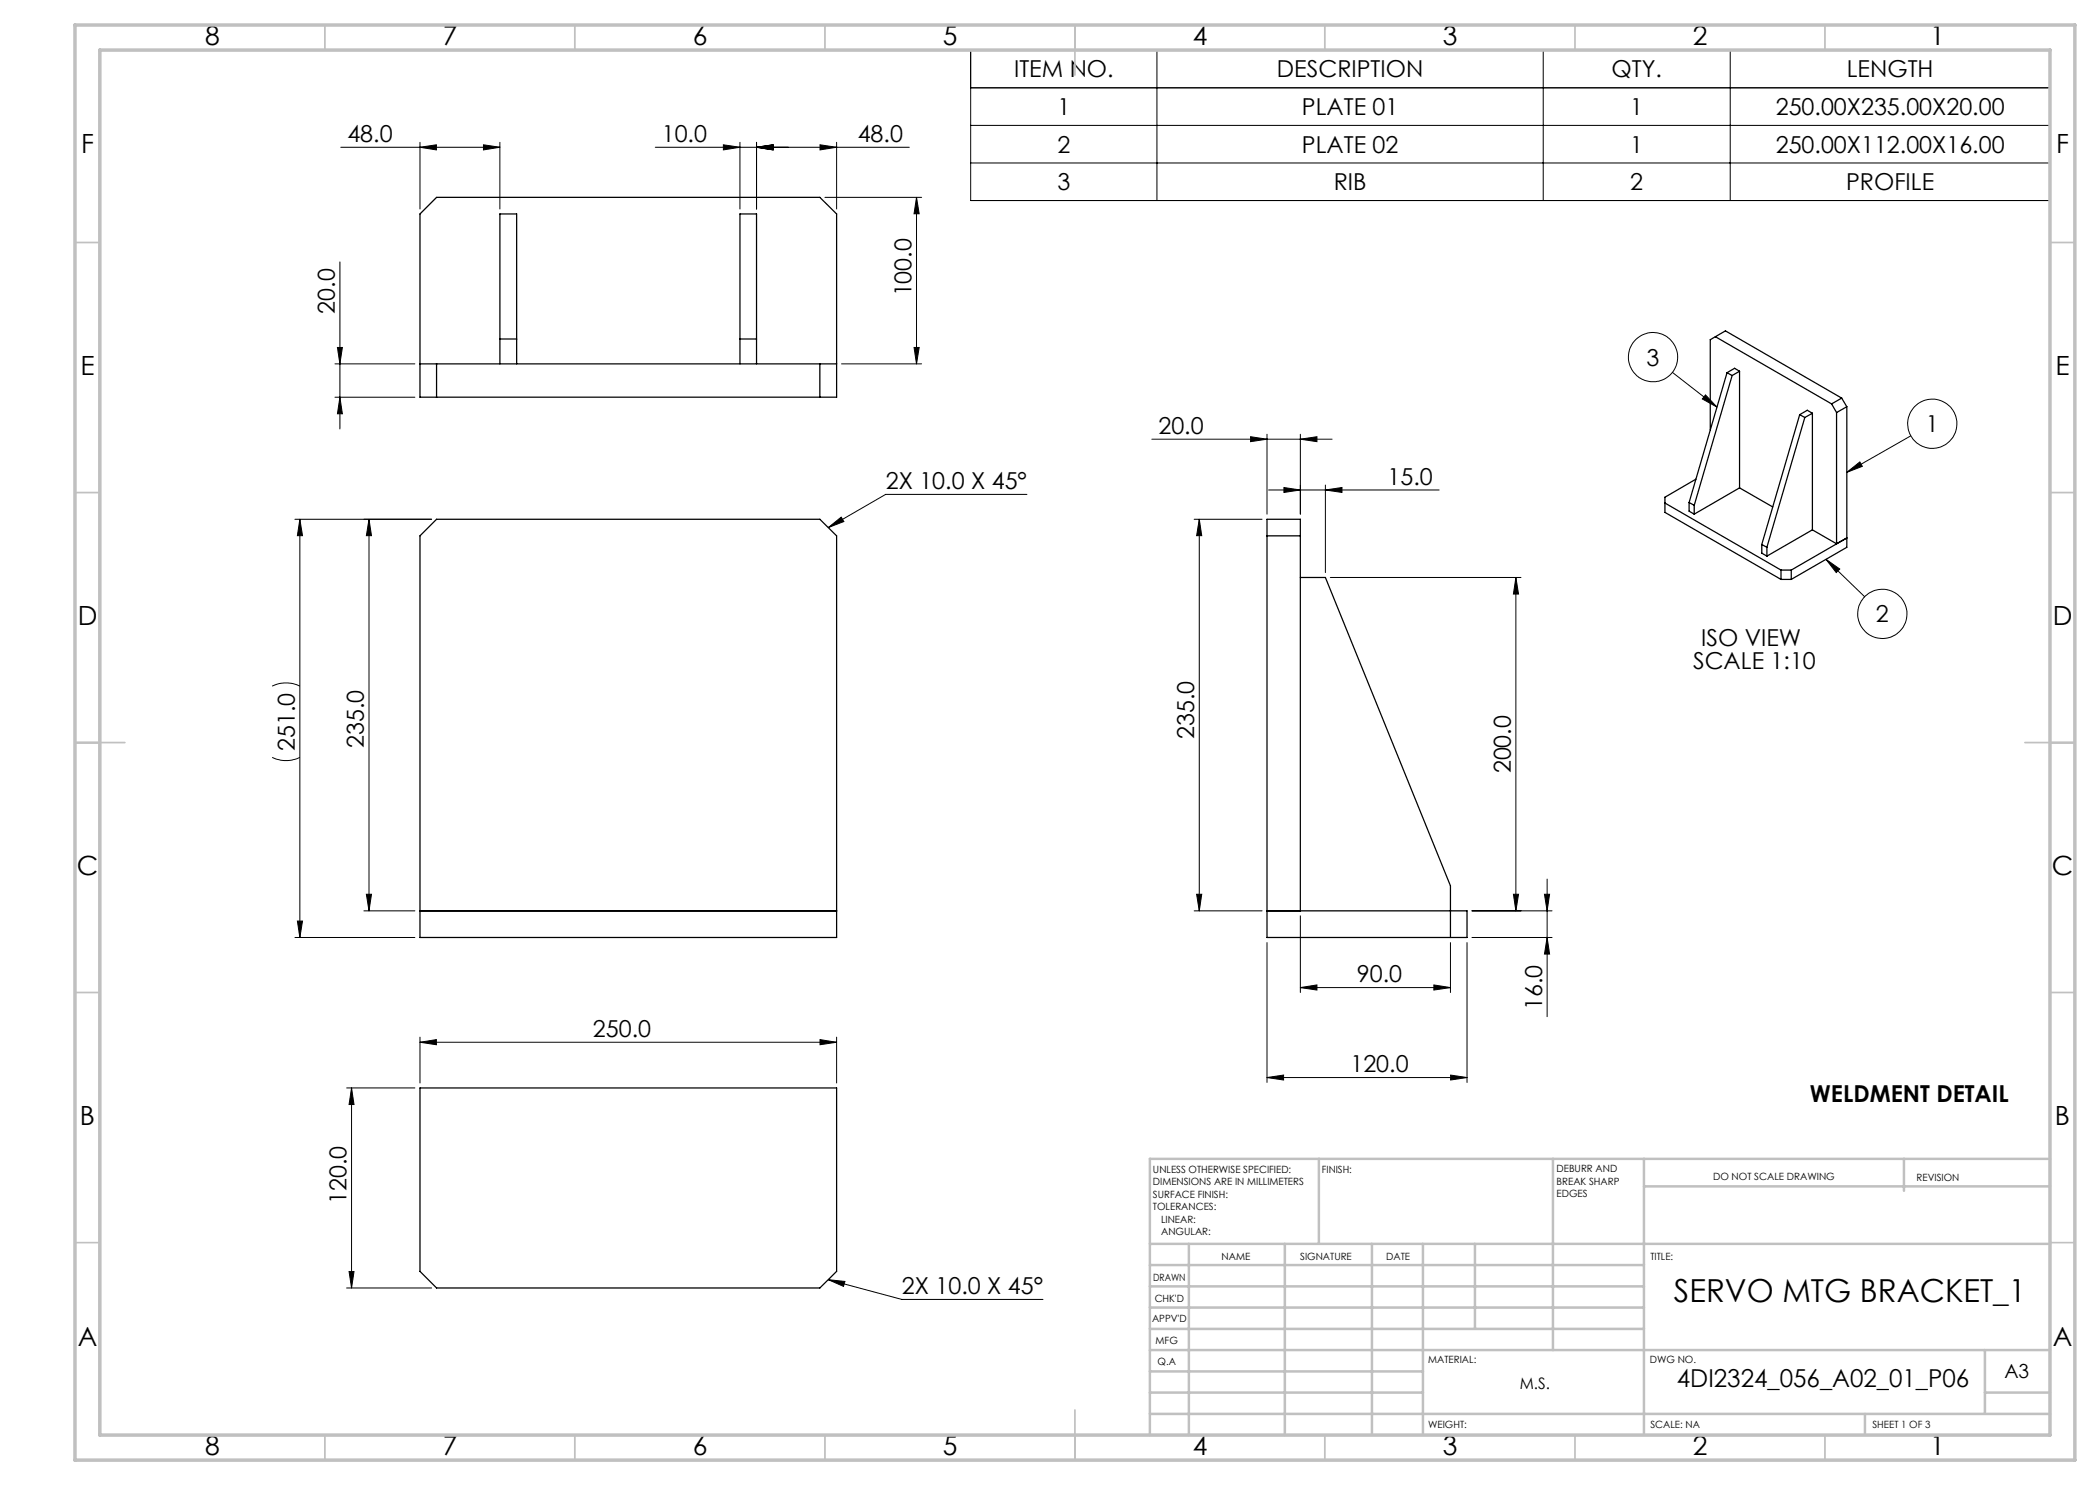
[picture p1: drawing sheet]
<svg xmlns="http://www.w3.org/2000/svg" width="420mm" height="297mm" viewBox="0 0 420 297" stroke-linecap="round" stroke-linejoin="round" font-family="sans-serif">
<g fill="none" stroke="#000" stroke-width=".2">
<path d="M194.1 10.1h215.9v30h-215.9zM194.1 17.6h215.9M231.4 10.1v30M308.6 10.1v30M346 10.1v30M68.2 29.5h31.8M84 29.5l3.3-.5v1zM84 28.5v13.3M96.7 29l3.3 .5-3.3 .5zM100 28.5v13.3M131.1 29.5h50.8M144.7 29l3.3 .5-3.3 .5z"/>
<path d="M148 28.5v13.3M151.3 29.5l3.3-.5v1zM151.3 28.5v13.3M164 29l3.3 .5-3.3 .5zM165 39.5h19.3M167.3 28.5v13.3M183.3 39.5l.5 3.3h-1zM183.3 39.5v33.3M194.1 25.1h215.9M194.1 32.6h215.9M68 52.4v33.4M67 72.8h16"/>
<path d="M67 79.4h16M67.5 69.5h1l-.5 3.3zM68 79.4l.5 3.4h-1zM168.3 72.8h16M182.8 69.5h1l-.5 3.3zM334.5 74.5l8.9 6.9M341.1 79l2.3 2.4-2.9-1.6zM205.4 98.9h-28.3l-11.4 6.6M230.4 87.8h36M250.1 87.3l3.3 .5-3.3 .5zM253.4 86.9v15.9M253.7 98h34.1"/>
<path d="M256.8 97.5l3.3 .5-3.3 .5zM260.1 87.8l3.3-.5v1zM260.1 86.9v15.9M265.1 98l3.3-.5v1zM265.1 97v17.5M369.4 94.5l2.6-2.1 .5 .9zM382.2 87.2l-12.8 7.3M59 103.9h27.3M60 103.9v83.6M60 103.9l.5 3.2h-1zM73.8 103.9l.5 3.2h-1zM73.8 103.9v78.3"/>
<path d="M165.7 105.5l2.5-2.1 .6 .9zM238.8 103.9h13.6M239.9 103.9l.4 3.2h-1zM239.9 103.9v78.3M266.1 115.5h38.1M303.2 115.5l.5 3.3h-1zM303.2 115.5v66.7M365.2 111.9l7.7 7.4M365.2 111.9l2.7 1.9-.7 .7zM54.4 137.2a6.4 6.4 0 0 1 5.6 0M54.4 151.5a6.4 6.4 0 0 0 5.6 0M73.3 178.9h1l-.5 3.3z"/>
<path d="M239.3 178.9h1l-.4 3.3zM302.7 178.9h1l-.5 3.3zM308.9 178.9h1l-.5 3.3zM309.4 175.8v27.5M59 187.5h24M59.5 184.2h1l-.5 3.3zM72.8 182.2h10.2M238.8 182.2h13.6M253.4 188.5v28M260.1 197.5l3.3-.5v1zM260.1 183.2v15.3M260.1 197.5h30"/>
<path d="M286.8 197l3.3 .5-3.3 .5zM290.1 188.5v10M293.4 188.5v28M294.4 187.5h16M294.4 182.2h16M309.4 187.5l.5 3.3h-1zM69.3 217.6h13.7M70.3 217.6v40M70.3 217.6l.5 3.3h-1zM84 208.5l3.3-.6v1zM84 207.4v9.2M84 208.5h83.3"/>
<path d="M164 207.9l3.3 .6-3.3 .4zM167.3 207.4v9.2M253.4 215.5l3.3-.5v1zM253.4 215.5h40M290.1 215l3.3 .5-3.3 .5zM69.3 257.6h17M69.8 254.3h1l-.5 3.3zM165.7 255.9l3.3 .4-.3 1zM165.7 255.9l14.7 4h28.2"/>
<circle cx="330.6" cy="71.4" r="4.9"/>
<circle cx="386.5" cy="84.7" r="4.9"/>
<circle cx="376.5" cy="122.8" r="4.9"/>
</g>
<g fill="none" stroke="#c0c0c0" stroke-width=".35">
<path d="M65 5v5M115 5v5M165 5v5M215 5v10M265 5v5M315 5v5M365 5v5M15 48.5h5M410 48.5h5M15 98.5h5M410 98.5h5M15 148.5h10"/>
<path d="M405 148.5h10M15 198.5h5M410 198.5h5M15 248.5h5M410 248.5h5M65 287v5M115 287v5M165 287v5M215 282v10M265 287v5M315 287v5M365 287v5"/>
</g>
<g fill="none" stroke="#c0c0c0" stroke-width=".5">
<path d="M263.8 231.8v17M310.6 231.8v38.2M328.8 231.8v55.2M328.8 237.3h81.2M380.8 231.8v6.4M410 231.8h-180v55.2M230 248.8h180M230 257.3h98.8M230 253h98.8M237.8 248.8v38.2M257 248.8v38.2M274.4 248.8v38.2"/>
<path d="M284.6 248.8v38.2M295 248.8v17M230 265.8h98.8M230 261.5h98.8M230 278.5h54.6M230 274.3h54.6M230 270h180M397 278.5h13M397 270v12.8M230 282.8h180M373 282.8v4.2"/>
</g>
<path d="M15 5h400v287h-400zM20 10h390v277h-390z" fill="none" stroke="#c0c0c0" stroke-width=".7"/>
<g fill="#000">
<path d="M84 29.5l3.3-.5v1zM96.7 29l3.3 .5-3.3 .5zM144.7 29l3.3 .5-3.3 .5zM151.3 29.5l3.3-.5v1zM151.3 29.5l3.3-.5v1zM164 29l3.3 .5-3.3 .5z"/>
<path d="M182.8 69.5h1l-.5 3.3zM183.3 39.5l.5 3.3h-1z"/>
<path d="M250.1 87.3l3.3 .5-3.3 .5zM260.1 87.8l3.3-.5v1zM253.4 215.5l3.3-.5v1zM290.1 215l3.3 .5-3.3 .5zM260.1 197.5l3.3-.5v1zM286.8 197l3.3 .5-3.3 .5z"/>
<path d="M256.8 97.5l3.3 .5-3.3 .5zM265.1 98l3.3-.5v1z"/>
<path d="M341.1 79l2.3 2.4-2.9-1.6zM369.4 94.5l2.6-2.1 .5 .9zM365.2 111.9l2.7 1.9-.7 .7z"/>
<path d="M73.8 103.9l.5 3.2h-1zM73.3 178.9h1l-.5 3.3zM239.9 103.9l.4 3.2h-1zM239.3 178.9h1l-.4 3.3z"/>
<path d="M165.7 105.5l2.5-2.1 .6 .9zM165.7 255.9l3.3 .4-.3 1z"/>
<path d="M59.5 184.2h1l-.5 3.3zM60 103.9l.5 3.2h-1zM309.4 187.5l.5 3.3h-1zM308.9 178.9h1l-.5 3.3zM302.7 178.9h1l-.5 3.3zM303.2 115.5l.5 3.3h-1zM67.5 69.5h1l-.5 3.3zM68 79.4l.5 3.4h-1z"/>
<path d="M70.3 217.6l.5 3.3h-1zM69.8 254.3h1l-.5 3.3z"/>
<path d="M84 208.5l3.3-.6v1zM164 207.9l3.3 .6-3.3 .4z"/>
</g>
<g fill="none" stroke="#000" stroke-width=".25">
<path d="M87.3 39.5h76.7l3.3 3.3v36.6h-83.3v-36.6zM84 72.8h83.3M87.3 72.8v6.6M100 72.8v-30h3.3v30M100 67.8h3.3M148 72.8v-30h3.3v30M148 67.8h3.3M164 72.8v6.6M343.1 67.3l-1 .6v18.1M343.1 67.3l23.2 13.5M343.1 67.3l2-1.1 23.2 13.4M345.4 74.5l1 .6"/>
<path d="M345.4 74.5l-7.6 26M346.4 75.1l-7.6 26M347.9 74.3l-1.5 .8M347.9 74.3v23.3M347.9 74.3l-1-.6-1.5 .8M368.3 79.6l-2 1.2M368.3 79.6l1.1 1.7M339.2 95.8l-6.2 3.6v3.1l23.2 13.4M347.9 97.6l6.6 3.8M347.9 97.6l-9.1 5.2M359.9 82.9l-7.5 26M359.9 82.9l1.1 .6"/>
<path d="M361 83.5l-7.6 26M362.5 82.7v23.3M362.5 82.7l-1.5 .8M362.5 82.7l-1-.6-1.6 .8M366.3 80.8l1 1.7M367.3 82.5v26.3M369.4 81.3l-2.1 1.2M369.4 81.3v28.2l-11.2 6.4M84 107.2l3.3-3.3h76.7l3.3 3.3v80.3h-83.3zM253.4 107.2h6.7M260.1 115.5h5l25 61.7v10.3M333 100.6l23.2 13.4"/>
<path d="M337.8 100.5l1 .6M337.8 100.5v1.7l1 .6M338.8 101.1v1.7M352.4 108.9l1 .6M352.4 108.9v1.7l1 .6M353.4 109.5v1.7M356.2 114v1.9M356.2 114h2M356.2 115.9h2M358.2 114v1.9M362.5 106l4.8 2.8M362.5 106l-9.1 5.2"/>
<path d="M367.3 108.8l2.1-1.2-11.2 6.4M84 182.2h83.3M253.4 182.2h40v5.3h-40v-83.6h6.7v78.3M84 217.6h83.3v36.7l-3.3 3.3h-76.7l-3.3-3.3z"/>
</g>
<text font-size="6.3" x="334.8" y="260.4">SERVO MTG BRACKET_1</text>
<g font-size="5.3">
<text x="41" y="8.9">8</text>
<text x="88.5" y="8.9">7</text>
<text x="138.5" y="8.9">6</text>
<text x="188.5" y="8.9">5</text>
<text x="238.5" y="8.9">4</text>
<text x="288.5" y="8.9">3</text>
<text x="338.5" y="8.9">2</text>
<text x="386" y="8.9">1</text>
<text x="16.2" y="30.7">F</text>
<text x="411.2" y="30.7">F</text>
<text x="16.1" y="74.9">E</text>
<text x="411.1" y="74.9">E</text>
<text x="15.5" y="124.9">D</text>
<text x="410.5" y="124.9">D</text>
<text x="15.4" y="174.9">C</text>
<text x="410.4" y="174.9">C</text>
<text x="16" y="224.9">B</text>
<text x="411" y="224.9">B</text>
<text x="15.5" y="269.2">A</text>
<text x="410.5" y="269.2">A</text>
<text x="41" y="290.9">8</text>
<text x="88.5" y="290.9">7</text>
<text x="138.5" y="290.9">6</text>
<text x="188.5" y="290.9">5</text>
<text x="238.5" y="290.9">4</text>
<text x="288.5" y="290.9">3</text>
<text x="338.5" y="290.9">2</text>
<text x="386" y="290.9">1</text>
</g>
<text font-size="4.9" x="335.4" y="277.3">4DI2324_056_A02_01_P06</text>
<g font-size="4.7">
<text x="202.8" y="15.5">ITEM NO.</text>
<text x="255.4" y="15.5">DESCRIPTION</text>
<text x="322.3" y="15.5">QTY.</text>
<text x="369.4" y="15.5">LENGTH</text>
<text x="211.5" y="23">1</text>
<text x="260.4" y="23">PLATE 01</text>
<text x="326.1" y="23">1</text>
<text x="355.1" y="23">250.00X235.00X20.00</text>
<text x="69.5" y="28.4">48.0</text>
<text x="132.4" y="28.4">10.0</text>
<text x="171.5" y="28.4">48.0</text>
<text x="211.5" y="30.5">2</text>
<text x="260.4" y="30.5">PLATE 02</text>
<text x="326.1" y="30.5">1</text>
<text x="355.1" y="30.5">250.00X112.00X16.00</text>
<text x="211.5" y="38">3</text>
<text x="266.7" y="38">RIB</text>
<text x="326.1" y="38">2</text>
<text x="369.2" y="38">PROFILE</text>
<text x="182.3" y="59.3" transform="rotate(-90 182.3 59.3)">100.0</text>
<text x="67" y="62.7" transform="rotate(-90 67 62.7)">20.0</text>
<text x="329.3" y="73.1">3</text>
<text x="231.7" y="86.8">20.0</text>
<text x="385.2" y="86.4">1</text>
<text x="177.2" y="97.8">2X 10.0 X 45°</text>
<text x="277.5" y="97">15.0</text>
<text x="375.2" y="124.5">2</text>
<text x="340.2" y="129.2">ISO VIEW</text>
<text x="338.6" y="133.7">SCALE 1:10</text>
<text x="72.8" y="149.6" transform="rotate(-90 72.8 149.6)">235.0</text>
<text x="238.8" y="147.8" transform="rotate(-90 238.8 147.8)">235.0</text>
<text x="59" y="150.2" transform="rotate(-90 59 150.2)">251.0</text>
<text x="302.2" y="154.7" transform="rotate(-90 302.2 154.7)">200.0</text>
<text x="271.4" y="196.5">90.0</text>
<text x="308.4" y="202" transform="rotate(-90 308.4 202)">16.0</text>
<text x="118.6" y="207.4">250.0</text>
<text x="270.1" y="214.5">120.0</text>
<text x="362" y="220.4">WELDMENT DETAIL</text>
<text x="69.3" y="240.8" transform="rotate(-90 69.3 240.8)">120.0</text>
<text x="180.4" y="258.9">2X 10.0 X 45°</text>
</g>
<text font-size="3.9" x="400.9" y="275.5">A3</text>
<text font-size="3.2" x="304" y="277.9">M.S.</text>
<g font-size="2">
<text x="230.6" y="234.6">UNLESS OTHERWISE SPECIFIED:</text>
<text x="230.6" y="237.1">DIMENSIONS ARE IN MILLIMETERS</text>
<text x="230.6" y="239.6">SURFACE FINISH:</text>
<text x="264.4" y="234.6">FINISH:</text>
<text x="311.3" y="234.5">DEBURR AND</text>
<text x="311.3" y="237">BREAK SHARP</text>
<text x="311.3" y="239.5">EDGES</text>
<text x="342.6" y="236">DO NOT SCALE DRAWING</text>
<text x="383.3" y="236.2">REVISION</text>
<text x="230.6" y="242.1">TOLERANCES:</text>
<text x="232.2" y="244.6">LINEAR:</text>
<text x="232.2" y="247.1">ANGULAR:</text>
<text x="244.3" y="252">NAME</text>
<text x="260" y="251.9">SIGNATURE</text>
<text x="277.2" y="251.9">DATE</text>
<text x="330.1" y="251.9">TITLE:</text>
<text x="230.6" y="256.1">DRAWN</text>
<text x="230.9" y="260.3">CHK'D</text>
<text x="230.4" y="264.4">APPV'D</text>
<text x="231.1" y="268.8">MFG</text>
<text x="231.5" y="273">Q.A</text>
<text x="285.6" y="272.5">MATERIAL:</text>
<text x="330" y="272.5">DWG NO.</text>
<text x="285.6" y="285.5">WEIGHT:</text>
<text x="330.1" y="285.6">SCALE: NA</text>
<text x="374.5" y="285.6">SHEET 1 OF 3</text>
</g>
</svg>
